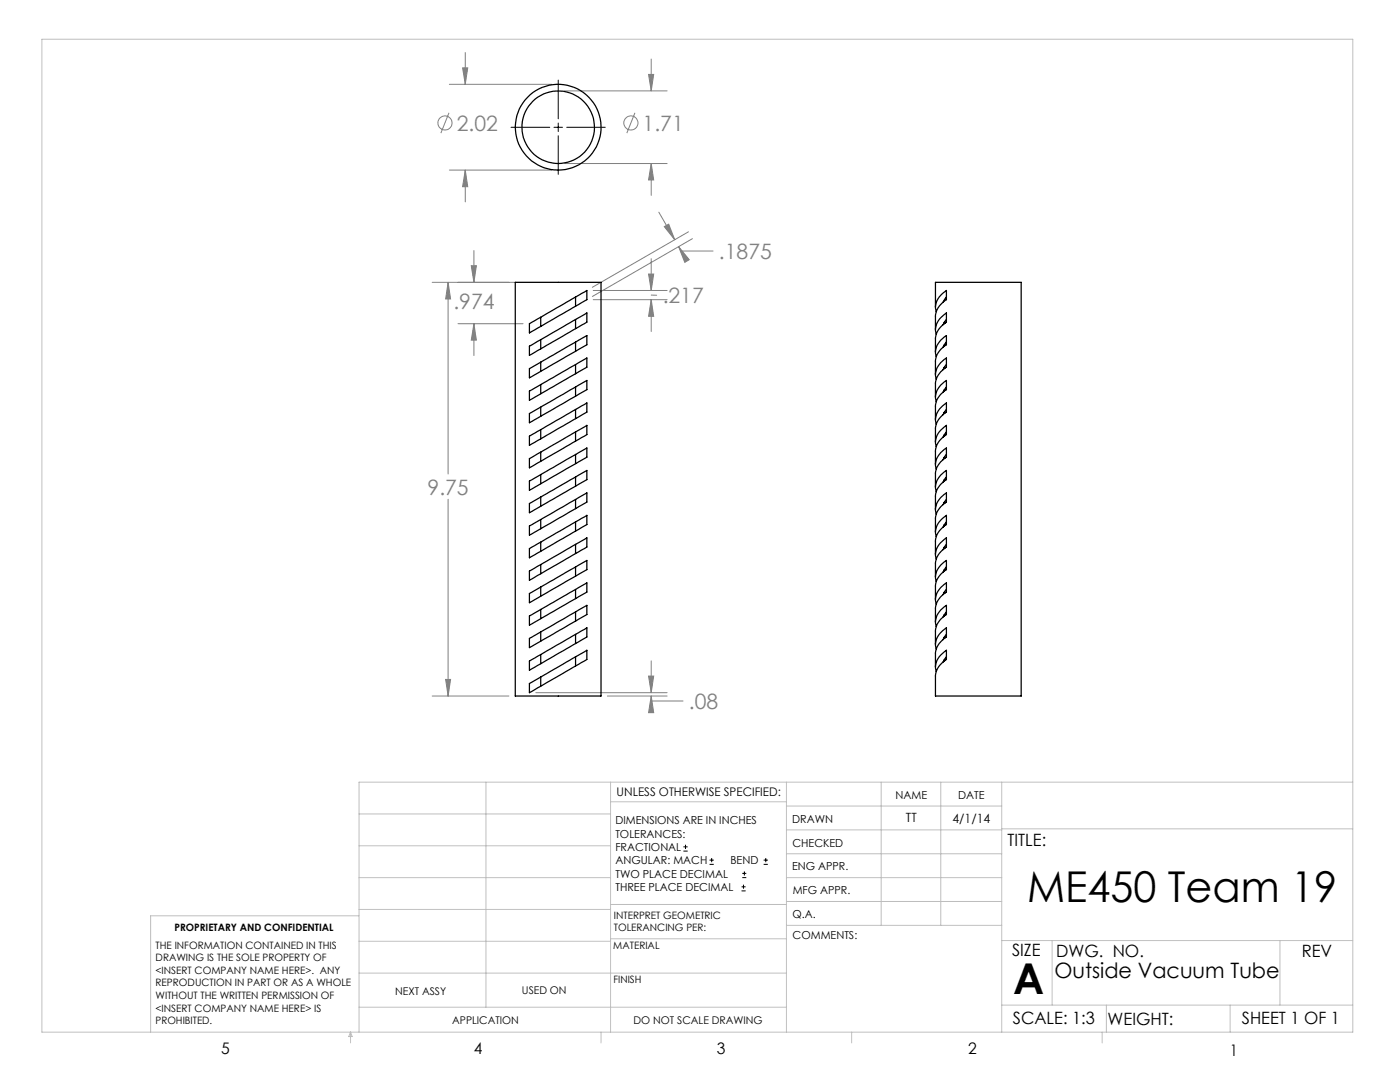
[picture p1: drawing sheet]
<svg xmlns="http://www.w3.org/2000/svg" width="279mm" height="216mm" viewBox="0 0 279 216" stroke-linecap="round" stroke-linejoin="round" font-family="sans-serif">
<g fill="none" stroke="#808080" stroke-width=".2">
<path d="M89.7 16.8h20.4M92.3 13.5h1l-.4 3.3zM92.9 10.5v6.3M112.7 18.1h20.4M129.4 14.9h1.1l-.5 3.2zM130 11.8v6.3M89.6 22.5l-1.6 4.1M89.7 33.9h20.4M92.9 33.9l.4 3.4h-1zM92.9 33.9v6.4M112.7 32.6h20.4M126.7 22.5l-1.6 4.1"/>
<path d="M130 32.6l.5 3.3h-1.1zM130 32.6v6.4M86.3 56.3h16.6M89.4 56.3l.5 3.4h-1zM89.4 56.3v38.3M94.1 53h1l-.5 3.3zM94.6 50v6.3M118.4 59.8h14.7M118.4 58h14.7M129.4 54.7h1.1l-.5 3.3zM130 59.8l.5 3.3h-1.1zM130 51.6v6.4"/>
<path d="M130 59.8v6.3M130 58.9h1.1M131.5 42.3l3.2 5.5M132.6 45.2l.9-.5 1.2 3.1zM135.4 49.2l2.1 2.6-.8 .6zM135.4 49.2l.6 .9h6.3M137.4 46.2l-19.2 11.1M138.2 47.6l-20 11.6M91.4 64.6h13M94.6 64.6l.5 3.3h-1zM94.6 64.6v6.3M89.4 99.6v39.3"/>
<path d="M86.3 138.9h15.3M88.9 135.6h1l-.5 3.3zM106.9 138.2h26.2M121.2 138.9h11.9M129.4 134.9h1.1l-.5 3.3zM130 138.9l.5 3.3h-1.1zM130 131.9v6.3M130 138.9v1h6.3"/>
<circle cx="88.8" cy="24.5" r="1.4"/>
<circle cx="125.9" cy="24.5" r="1.41"/>
</g>
<g fill="none" stroke="#000" stroke-width=".2">
<path d="M111.4 16v7.7M102 25.4h7.7M110.6 25.4h1.7M111.4 24.6v1.6M111.4 27.1v7.7M113.1 25.4h7.7M136.4 169.8h.8M136.4 169h.8M136.8 168.6v.8M141.6 172.5h.9M141.6 171.6h.9M142 171.2v.8"/>
<path d="M148 177.8h.8M148 177h.8M148.1 175.1h.8M148.1 174.3h.8M148.4 176.5v.8M148.6 173.9v.8M152.4 172.5h.8M152.4 171.6h.8M152.8 171.2v.8"/>
</g>
<g fill="none" stroke="#c0c0c0" stroke-width=".2">
<path d="M8.4 7.8h261.6v198.2h-261.6zM97 156.1v44.9M121.8 156.1v49.9M121.8 160h35.2M157 156.1v49.9M175.9 156.1v28.5M187.7 156.1v28.5M199.9 156.1v49.9M270 156.1h-198.4v49.9M71.6 175.1h50.2M71.6 168.8h50.2M71.6 162.4h50.2"/>
<path d="M157 170.4h42.9M157 165.6h42.9M157 160.8h42.9M157 175.1h42.9M157 179.9h42.9M199.9 165.4h70.1M71.6 194.2h85.4M71.6 187.8h50.2M71.6 181.5h50.2M71.6 182.7h-41.5v23.3M121.8 187.3h35.2M121.8 180.5h35.2"/>
<path d="M157 184.6h42.9M199.9 187.7h70.1M210 187.7v12.9M255.4 187.7v12.9M70 206v2.1M70 206l.3 .8h-.7zM71.6 201h85.4M119.9 206v2.1M170 206v2.1M199.9 200.6h70.1M220 206v2.1M220.8 200.6v5.4"/>
<path d="M245.5 200.6v5.4"/>
</g>
<path d="M89.4 56.3l.5 3.4h-1zM88.9 135.6h1l-.5 3.3zM130 59.8l.5 3.3h-1.1zM129.4 54.7h1.1l-.5 3.3zM132.6 45.2l.9-.5 1.2 3.1zM135.4 49.2l2.1 2.6-.8 .6zM94.6 64.6l.5 3.3h-1zM94.1 53h1l-.5 3.3zM129.4 134.9h1.1l-.5 3.3zM130 138.9l.5 3.3h-1.1zM92.3 13.5h1l-.4 3.3zM92.9 33.9l.4 3.4h-1zM129.4 14.9h1.1l-.5 3.2zM130 32.6l.5 3.3h-1.1z" fill="#808080"/>
<g fill="none" stroke="#000" stroke-width=".25">
<path d="M102.8 56.3h17.1v82.6h-17.1zM114.9 59.3v1.8M188.9 59.3l-.7 1M105.7 73.6l11.4-6.6v1.8l-11.4 6.6zM105.7 64.6l11.4-6.6v1.8l-11.4 6.6zM105.7 69.1l11.4-6.7v1.9l-11.4 6.6zM105.7 78l11.4-6.6v1.9l-11.4 6.6zM107.9 63.3v1.8M107.9 67.8v1.8M107.9 72.2v1.9M107.9 76.7v1.9M114.9 63.7v1.9"/>
<path d="M114.9 68.2v1.9M114.9 72.7v1.9M114.9 77.2v1.9M186.7 61.3v-5h17.1v82.6h-17.1v-4a4.2 4.2 0 0 1 2.2-3.3v-1.8a3.9 3.9 0 0 0-2.1 3.8v.4M186.8 71.2a3.7 3.7 0 0 1 2.1-4.2v1.8a4.2 4.2 0 0 0-2.2 3.3v2.7M186.8 62.2a3.8 3.8 0 0 1 2.1-4.2v1.8a4.2 4.2 0 0 0-2.2 3.3v2.7M186.8 66.7a3.5 3.5 0 0 1 1.7-3.9l.4-.4v1.9a4.2 4.2 0 0 0-2.2 3.3v2.6M186.8 75.7a3.7 3.7 0 0 1 2.1-4.3v1.9a4.2 4.2 0 0 0-2.2 3.3v2.6M188.4 73.4l.1 .2M188.4 64.5l.1 .1M188.4 68.9l.1 .2M188.4 77.9l.1 .1"/>
<path d="M188.5 73.3l.2 .1M188.5 64.3l.2 .2M188.5 68.8l.2 .1M188.5 77.8l.2 .1M188.9 77.2l-.7 1M188.9 68.2l-.7 1.1M188.9 63.7l-.7 1.1M188.9 72.7l-.7 1.1M105.7 91.5l11.4-6.6v1.8l-11.4 6.6zM105.7 82.5l11.4-6.6v1.9l-11.4 6.5zM105.7 87l11.4-6.6v1.8l-11.4 6.7zM105.7 96l11.4-6.6v1.8l-11.4 6.6z"/>
<path d="M107.9 81.2v1.9M107.9 85.7v1.9M107.9 90.2v1.8M107.9 94.7v1.8M107.9 99.2v1.8M114.9 81.7v1.8M114.9 86.2v1.8M114.9 90.7v1.8M114.9 95.2v1.8M114.9 99.7v1.8M186.8 98.1a3.7 3.7 0 0 1 2.1-4.2v1.8a4.2 4.2 0 0 0-2.2 3.3v2.7M186.8 89.1a3.5 3.5 0 0 1 1.7-3.9l.4-.3v1.8a4.2 4.2 0 0 0-2.2 3.3v2.7"/>
<path d="M186.8 80.2a3.7 3.7 0 0 1 2.1-4.3v1.9a4.2 4.2 0 0 0-2.2 3.3v2.6M186.8 84.6a3.8 3.8 0 0 1 2.1-4.2v1.8a4.2 4.2 0 0 0-2.2 3.3v2.7M186.8 93.6a3.7 3.7 0 0 1 2.1-4.2v1.8a4.2 4.2 0 0 0-2.2 3.3v2.7M188.4 91.4l.1 .1M188.4 82.4l.1 .1M188.4 86.9l.1 .1M188.4 95.8l.1 .2M188.5 91.2l.2 .2M188.5 82.2l.2 .2M188.5 86.7l.2 .2M188.5 95.7l.2 .1M188.9 95.2l-.7 1"/>
<path d="M188.9 86.2l-.7 1M188.9 81.7l-.7 1.1M188.9 90.7l-.7 1M188.9 99.7l-.7 1M105.7 118.4l11.4-6.6v1.9l-11.4 6.6zM105.7 109.5l11.4-6.7v1.9l-11.4 6.6zM105.7 100.5l11.4-6.6v1.8l-11.4 6.6zM105.7 105l11.4-6.6v1.8l-11.4 6.6zM105.7 113.9l11.4-6.6v1.8l-11.4 6.7zM107.9 103.7v1.8M107.9 108.2v1.8M107.9 112.6v1.9"/>
<path d="M107.9 117.1v1.9M114.9 104.1v1.9M114.9 108.6v1.9M114.9 113.1v1.8M114.9 117.6v1.9M186.8 116a3.7 3.7 0 0 1 2.1-4.2v1.9a4.2 4.2 0 0 0-2.2 3.2v2.7M186.8 107.1a3.8 3.8 0 0 1 2.1-4.3v1.9a4.2 4.2 0 0 0-2.2 3.3v2.6M186.8 102.6a3.7 3.7 0 0 1 2.1-4.2v1.8a4.2 4.2 0 0 0-2.2 3.3v2.7M186.8 111.5a3.5 3.5 0 0 1 1.7-3.9l.4-.3v1.8a4.2 4.2 0 0 0-2.2 3.4v2.6M188.4 118.3l.1 .1M188.4 109.3l.1 .2M188.4 100.3l.1 .2"/>
<path d="M188.4 104.8l.1 .2M188.4 113.8l.1 .1M188.5 118.1l.2 .2M188.5 109.1l.2 .2M188.5 100.2l.2 .1M188.5 104.7l.2 .1M188.5 113.7l.2 .1M188.9 113.1l-.7 1.1M188.9 104.1l-.7 1.1M188.9 108.6l-.7 1.1M188.9 117.6l-.7 1M105.7 136.4l11.4-6.6v1.8l-11.4 6.6z"/>
<path d="M105.7 127.4l11.4-6.6v1.8l-11.4 6.6zM105.7 122.9l11.4-6.6v1.8l-11.4 6.6zM105.7 131.9l11.4-6.6v1.8l-11.4 6.6zM107.9 121.6v1.8M107.9 126.1v1.9M107.9 130.6v1.8M107.9 135.1v1.8M114.9 122.1v1.8M114.9 126.6v1.8M114.9 131.1v1.8M186.8 125a3.7 3.7 0 0 1 2.1-4.2v1.8a4.2 4.2 0 0 0-2.2 3.3v2.7M186.8 120.5a3.7 3.7 0 0 1 2.1-4.2v1.8a4.2 4.2 0 0 0-2.2 3.4v2.6"/>
<path d="M186.8 129.5a3.8 3.8 0 0 1 2.1-4.2v1.8a4.2 4.2 0 0 0-2.2 3.3v2.7M188.4 127.2l.1 .2M188.4 122.8l.1 .1M188.4 131.8l.1 .1M188.5 127.1l.2 .1M188.5 122.6l.2 .2M188.5 131.6l.2 .2M188.9 131.1l-.7 1M188.9 122.1l-.7 1M188.9 126.6l-.7 1"/>
<circle cx="111.4" cy="25.4" r="7.2"/>
<circle cx="111.4" cy="25.4" r="8.6"/>
</g>
<g font-size="8.5">
<text x="205" y="179.9">ME450 Team 19</text>
<text x="202.2" y="198.3">A</text>
</g>
<g font-size="4.2" fill="#808080">
<text x="91.2" y="26.1">2.02</text>
<text x="128.3" y="26.1">1.71</text>
<text x="143.5" y="51.7">.1875</text>
<text x="90.5" y="61.6">.974</text>
<text x="132.3" y="60.5">.217</text>
<text x="85.3" y="98.7">9.75</text>
<text x="137.5" y="141.4">.08</text>
</g>
<text font-size="4.2" x="210.4" y="195.2">Outside Vacuum Tube</text>
<g font-size="3.4">
<text x="201.1" y="168.8">TITLE:</text>
<text x="202" y="190.8">SIZE</text>
<text x="210.8" y="190.9">DWG. NO.</text>
<text x="259.8" y="191">REV</text>
<text x="202.1" y="204.4">SCALE: 1:3</text>
<text x="221" y="204.5">WEIGHT:</text>
<text x="247.8" y="204.4">SHEET 1 OF 1</text>
</g>
<g font-size="3.2">
<text x="44.2" y="210.4">5</text>
<text x="94.6" y="210.3">4</text>
<text x="143.1" y="210.4">3</text>
<text x="193.2" y="210.3">2</text>
<text x="245.4" y="210.6">1</text>
</g>
<g font-size="2.5">
<text x="180.8" y="164.1">TT</text>
<text x="190.1" y="164.2">4/1/14</text>
</g>
<text font-size="2.4" x="123.1" y="158.9">UNLESS OTHERWISE SPECIFIED:</text>
<g font-size="2.2">
<text x="178.7" y="159.4">NAME</text>
<text x="191.2" y="159.4">DATE</text>
<text x="122.8" y="164.5">DIMENSIONS ARE IN INCHES</text>
<text x="122.8" y="167.1">TOLERANCES:</text>
<text x="158.1" y="164.2">DRAWN</text>
<text x="122.8" y="169.8">FRACTIONAL</text>
<text x="122.8" y="172.5">ANGULAR: MACH</text>
<text x="145.8" y="172.5">BEND</text>
<text x="158.1" y="173.7">ENG APPR.</text>
<text x="158.2" y="169.1">CHECKED</text>
<text x="122.8" y="175.1">TWO PLACE DECIMAL</text>
<text x="122.8" y="177.8">THREE PLACE DECIMAL</text>
<text x="158.2" y="178.4">MFG APPR.</text>
<text x="158.2" y="183.2">Q.A.</text>
<text x="158.2" y="187.4">COMMENTS:</text>
</g>
<g font-size="2.1">
<text x="78.8" y="198.5">NEXT ASSY</text>
<text x="104.2" y="198.4">USED ON</text>
<text x="90.2" y="204.3">APPLICATION</text>
<text x="126.4" y="204.3">DO NOT SCALE DRAWING</text>
</g>
<g font-size="2">
<text x="34.8" y="185.7">PROPRIETARY AND CONFIDENTIAL</text>
<text x="122.5" y="183.3">INTERPRET GEOMETRIC</text>
<text x="122.5" y="185.9">TOLERANCING PER:</text>
<text x="31.1" y="189.3">THE INFORMATION CONTAINED IN THIS</text>
<text x="31.1" y="191.8">DRAWING IS THE SOLE PROPERTY OF</text>
<text x="122.4" y="189.4">MATERIAL</text>
<text x="31.1" y="194.3">&lt;INSERT COMPANY NAME HERE&gt;. ANY</text>
<text x="31.1" y="196.8">REPRODUCTION IN PART OR AS A WHOLE</text>
<text x="122.4" y="196.2">FINISH</text>
<text x="31.1" y="199.4">WITHOUT THE WRITTEN PERMISSION OF</text>
<text x="31.1" y="201.9">&lt;INSERT COMPANY NAME HERE&gt; IS</text>
<text x="31.1" y="204.4">PROHIBITED.</text>
</g>
</svg>
